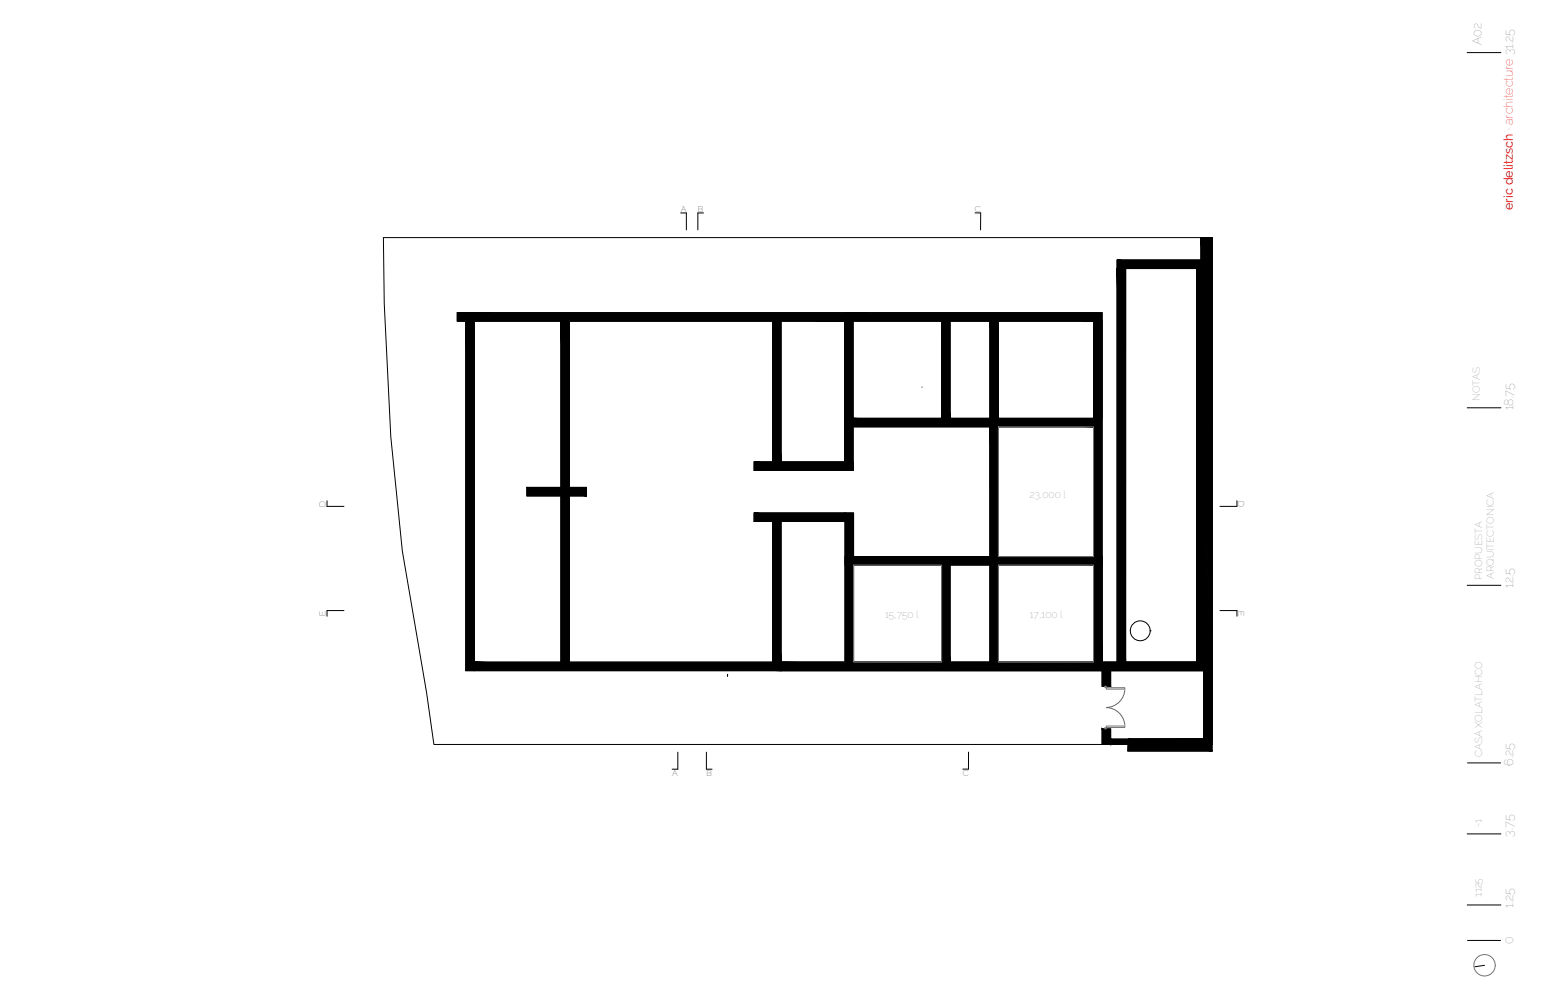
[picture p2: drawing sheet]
<svg xmlns="http://www.w3.org/2000/svg" width="432mm" height="279mm" viewBox="0 0 432 279" stroke-linecap="round" stroke-linejoin="round" font-family="sans-serif">
<!-- layer: Pie de Plano -->
<path d="M410.9 14.7h9.4M410.9 114.2h9.4M410.9 163.9h9.4M410.9 213.6h9.4M410.9 233.5h9.4M410.9 253.4h9.4M410.9 263.3h9.4M415.7 270.2l-2.7 .5" fill="none" stroke="#000" stroke-width=".28"/>
<!-- layer: 2 -->
<g fill="none" stroke="#757575" stroke-width=".28">
<path d="M279.6 119.5h26.6v36.3h-26.6zM239 158.2h24.7v27.2h-24.7zM279.6 158.2h26.6v27.2h-26.6z"/>
<circle cx="415.7" cy="270.2" r="3"/>
</g>
<!-- layer: 1 -->
<path d="M107.4 66.5h232.1v141.9h-218l-2-14.5-6.8-39.7-3.3-31.9-1.8-37.3zM128 87.5h108.5v2.4h-108.5zM236.5 87.5h72.1v2.4h-72.1zM147.5 136.5h16.7v2.3h-16.7zM132.8 185.4h85.9v2.4h-85.9zM203.8 188.8l-.1 .5M218.7 185.4h120.8v2.4h-120.8zM339.5 206.9h-23.5l-.2 3.4h23.7" fill="none" stroke="#000" stroke-width=".28"/>
<g fill="#000" stroke="#000" stroke-width=".28">
<path d="M218.7 185.4h120.8zM218.7 185.4h120.8v2.4z"/>
<path d="M128 87.5l108.5 2.4v-2.4zM128 87.5l108.5 2.4h-108.5z"/>
<path d="M236.5 87.5l72.1 2.4v-2.4zM236.5 87.5l72.1 2.4h-72.1z"/>
<path d="M147.5 136.5l16.7 2.3v-2.3zM147.5 136.5l16.7 2.3h-16.7z"/>
<path d="M132.8 185.4l85.9 2.4v-2.4zM132.8 185.4l85.9 2.4h-85.9z"/>
<path d="M218.7 187.8h120.8zM218.7 185.4l120.8 2.4h-120.8z"/>
</g>
<!-- layer: 3 -->
<path d="M130.4 89.9v97.9M277.2 119.5v18.2M236.6 158.2v27.2" fill="none" stroke="#979797" stroke-width=".28"/>
<!-- layer: Muros -->
<g fill="#000" stroke="#000" stroke-width=".28">
<path d="M336.3 119.1h3.2v66.3zM316 206.9h23.5z"/>
<path d="M312.8 75.2l2.4 110.2v-110.2zM312.8 75.2l2.4 110.2h-2.4z"/>
<path d="M335.1 75.2l2.4 110.2v-110.2zM335.1 75.2l2.4 110.2h-2.4z"/>
<path d="M312.8 72.8l24.7 2.4v-2.4zM312.8 72.8l24.7 2.4h-24.7z"/>
<path d="M336.3 66.5l3.2 52.6v-52.6zM336.3 66.5l3.2 52.6h-3.2z"/>
<path d="M130.4 89.9l2.4 97.9v-97.9zM130.4 89.9l2.4 97.9h-2.4z"/>
<path d="M157.1 89.9l2.4 95.5v-95.5zM157.1 89.9l2.4 95.5h-2.4z"/>
<path d="M216.4 89.9l2.3 39.4v-39.4zM216.4 89.9l2.3 39.4h-2.3z"/>
<path d="M236.5 89.9l2.4 41.8v-41.8zM236.5 89.9l2.4 41.8h-2.4z"/>
<path d="M263.7 89.9l2.4 27.2v-27.2zM263.7 89.9l2.4 27.2h-2.4z"/>
<path d="M277.2 89.9l2.4 27.2v-27.2zM277.2 89.9l2.4 27.2h-2.4z"/>
<path d="M306.2 89.9l2.4 95.5v-95.5zM306.2 89.9l2.4 95.5h-2.4z"/>
<path d="M277.2 119.5l2.4 65.9v-65.9zM277.2 119.5l2.4 65.9h-2.4z"/>
<path d="M238.9 117.1l67.3 2.4v-2.4zM238.9 117.1l67.3 2.4h-67.3z"/>
<path d="M336.3 119.1v66.3h3.2zM336.3 185.4h3.2z"/>
<path d="M211.2 129.3l25.3 2.4v-2.4zM211.2 129.3l25.3 2.4h-25.3z"/>
<path d="M216.4 146l2.3 39.4v-39.4zM216.4 146l2.3 39.4h-2.3z"/>
<path d="M211.2 143.6l25.4 2.4v-2.4zM211.2 143.6l25.4 2.4h-25.4z"/>
<path d="M236.6 143.6l2.4 41.8v-41.8zM236.6 143.6l2.4 41.8h-2.4z"/>
<path d="M263.7 158.2l2.4 27.2v-27.2zM263.7 158.2l2.4 27.2h-2.4z"/>
<path d="M236.6 155.8l72 2.4v-2.4zM236.6 155.8l72 2.4h-72z"/>
<path d="M308.6 187.8l2.4 4.3v-4.3zM308.6 187.8l2.4 4.3h-2.4z"/>
<path d="M337.1 187.8l2.4 19.1v-19.1zM337.1 187.8l2.4 19.1h-2.4z"/>
<path d="M308.6 204.1l2.4 4.3v-4.3zM308.6 204.1l2.4 4.3h-2.4z"/>
<path d="M311 206.9l5 1.5v-1.5zM311 206.9l5 1.5h-5z"/>
<path d="M316 206.9l23.5 3.4v-3.4zM316 206.9l23.5 3.4h-23.7z"/>
</g>
<g fill="none" stroke="#000" stroke-width=".28">
<path d="M190.6 59.6h1.6v4.8M197 59.6h-1.6v4.8M273 59.6h1.6v4.8M312.8 75.2h2.4v110.2h-2.4zM312.8 72.8h24.7v2.4h-24.7zM315.2 75.2h19.9v110.2h-19.9zM335.1 75.2h2.4v110.2h-2.4zM336.3 66.5h3.2v118.9h-3.2zM130.4 89.9h2.4v97.9h-2.4zM157.1 89.9h2.4v95.5h-2.4zM216.4 89.9h2.3v39.4h-2.3zM236.5 89.9h2.4v41.8h-2.4z"/>
<path d="M263.7 89.9h2.4v27.2h-2.4zM277.2 89.9h2.4v27.2h-2.4zM306.2 89.9h2.4v95.5h-2.4zM308.6 89.9v27.2M238.9 117.1h67.3v2.4h-67.3zM277.2 119.5h2.4v65.9h-2.4zM211.2 129.3h25.3v2.4h-25.3zM91.6 140.2v1.6h4.7M211.2 143.6h25.4v2.4h-25.4zM216.4 146h2.3v39.4h-2.3zM236.6 155.8h72v2.4h-72zM236.6 143.6h2.4v41.8h-2.4z"/>
<path d="M263.7 158.2h2.4v27.2h-2.4zM308.6 158.2v27.2M337.5 158.2v27.2M346.4 140.2v1.6h-4.8M96.3 170.9h-4.7v1.6M322.1 176.6h.1M341.6 170.9h4.8v1.6M308.6 187.8h2.4v4.3h-2.4zM337.1 187.8h2.4v19.1h-2.4zM337.1 187.8v20.6M189.8 210.6v4.7h-1.6M197.8 210.6v4.7h1.6"/>
<path d="M271.2 210.6v4.7h-1.6M308.6 204.1h2.4v4.3h-2.4zM311 206.9h5v1.5h-5z"/>
<circle cx="319.3" cy="176.6" r="2.78"/>
</g>
<!-- layer: Puertas -->
<path d="M258 108.4h.1M309.4 192.1h.4v.4h-.4zM309.8 192.5h5.2v.4h-5.2zM309.4 203.7h.4v.4h-.4zM309.8 203.3h5.2v.4h-5.2z" fill="none" stroke="#757575" stroke-width=".28"/>
<path d="M309.8 198.1a5.3 5.3 0 0 1 5.2 5.2M315 192.9a5.3 5.3 0 0 1-5.2 5.2" fill="none" stroke="#676767" stroke-width=".28"/>
<path d="M309.8 192.5v.4M309.8 203.3v.4" fill="none" stroke="#fff" stroke-width=".28"/>
<g fill="#fff" stroke="#fff" stroke-width=".28">
<path d="M309.8 192.5h5.2v.4zM309.8 192.5v.4h5.2z"/>
<path d="M309.8 203.7h5.2v-.4zM309.8 203.3h5.2l-5.2 .4z"/>
</g>
<g font-size="3.5" fill="#757575">
<text x="414.8" y="12.6" transform="rotate(-90 414.8 12.6)">A02</text>
<text x="423.7" y="114.9" transform="rotate(-90 423.7 114.9)">18.75</text>
<text x="423.7" y="164.6" transform="rotate(-90 423.7 164.6)">12.5</text>
<text x="423.7" y="214.4" transform="rotate(-90 423.7 214.4)">6.25</text>
<text x="423.7" y="234.2" transform="rotate(-90 423.7 234.2)">3.75</text>
<text x="423.7" y="254.1" transform="rotate(-90 423.7 254.1)">1.25</text>
</g>
<text font-size="3.5" fill="#eb0000" x="423.7" y="58.8" transform="rotate(-90 423.7 58.8)">eric delitzsch · architecture 31.25</text>
<g font-size="2.8" fill="#757575">
<text x="414.4" y="112.2" transform="rotate(-90 414.4 112.2)">NOTAS</text>
<text x="288.4" y="139.3">23,000 l</text>
<text x="415" y="162.4" transform="rotate(-90 415 162.4)">PROPUESTA</text>
<text x="418.3" y="162.2" transform="rotate(-90 418.3 162.2)">ARQUITECTONICA</text>
<text x="247.8" y="172.9">15,750 l</text>
<text x="288.4" y="172.9">17,100 l</text>
<text x="415" y="211.9" transform="rotate(-90 415 211.9)">CASA XOLATLAHCO</text>
</g>
<g font-size="2.4">
<text x="190.6" y="59.2">A</text>
<text x="195.4" y="59.2">B</text>
<text x="273" y="59.2">C</text>
<text x="91.2" y="141.8" transform="rotate(-90 91.2 141.8)">D</text>
<text x="346.7" y="140.2" transform="rotate(90 346.7 140.2)">D</text>
<text x="91.2" y="172.4" transform="rotate(-90 91.2 172.4)">E</text>
<text x="346.7" y="171" transform="rotate(90 346.7 171)">E</text>
<text x="188.2" y="217.4">A</text>
<text x="197.8" y="217.4">B</text>
<text x="269.6" y="217.4">C</text>
</g>
</svg>
